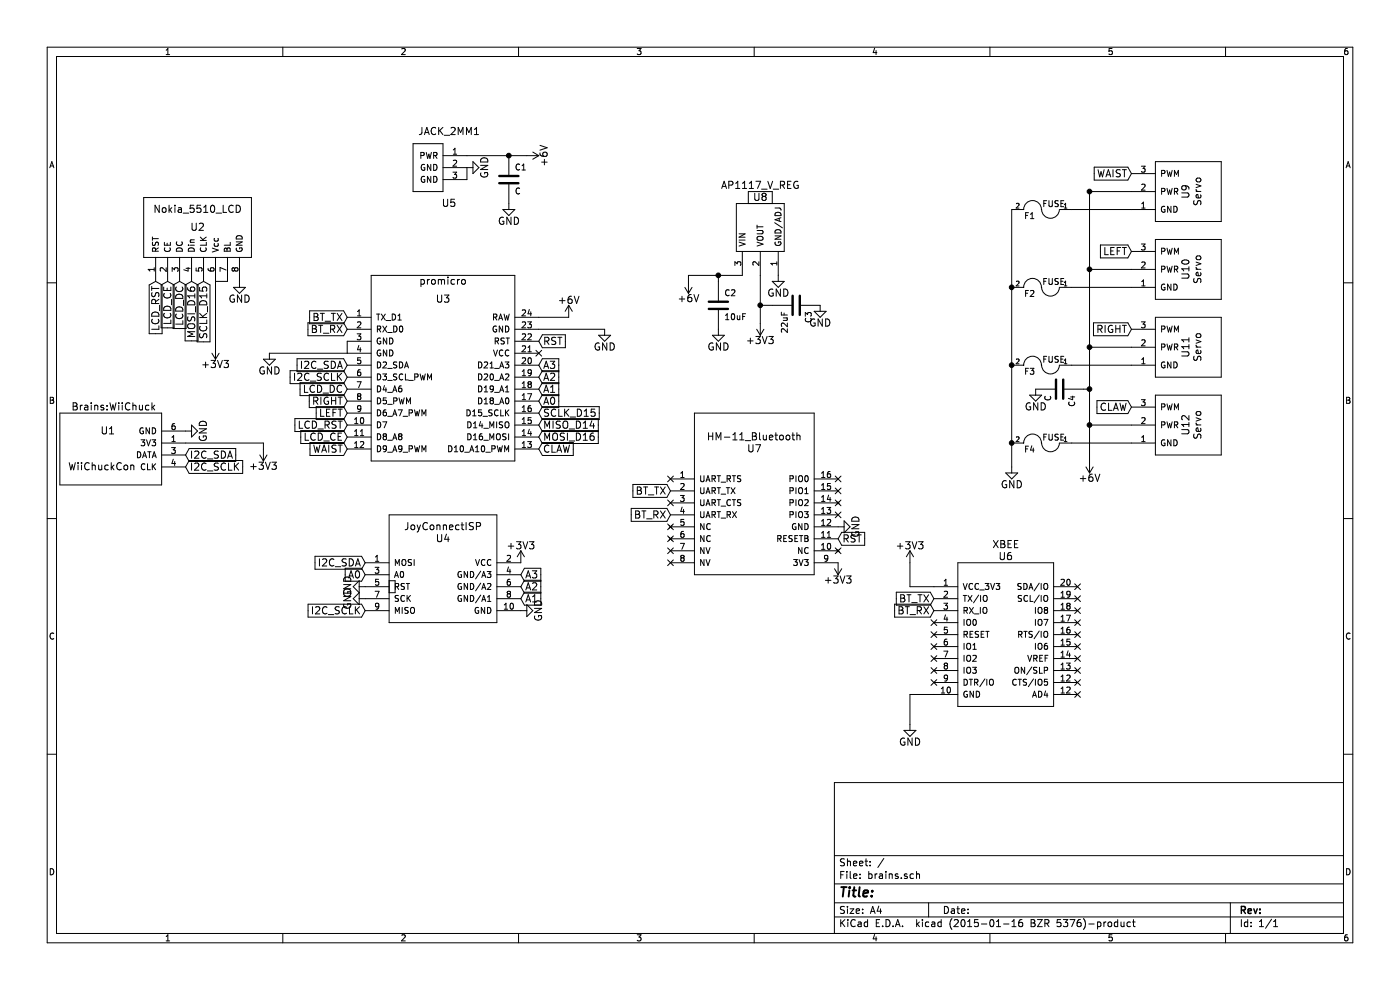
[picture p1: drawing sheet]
EESchema Schematic File Version 2
LIBS:power
LIBS:device
LIBS:transistors
LIBS:conn
LIBS:linear
LIBS:regul
LIBS:74xx
LIBS:cmos4000
LIBS:adc-dac
LIBS:memory
LIBS:xilinx
LIBS:special
LIBS:microcontrollers
LIBS:dsp
LIBS:microchip
LIBS:analog_switches
LIBS:motorola
LIBS:texas
LIBS:intel
LIBS:audio
LIBS:interface
LIBS:digital-audio
LIBS:philips
LIBS:display
LIBS:cypress
LIBS:siliconi
LIBS:opto
LIBS:atmel
LIBS:contrib
LIBS:valves
LIBS:brains
LIBS:brains-cache
EELAYER 25 0
EELAYER END
$Descr A4 11693 8268
encoding utf-8
Sheet 1 1
Title ""
Date ""
Rev ""
Comp ""
Comment1 ""
Comment2 ""
Comment3 ""
Comment4 ""
$EndDescr
$Comp
L Nokia_5510_LCD U2
U 1 1
P 1650 1950
F 0 "U2" H 1650 2000 60  0000 C CNN
F 1 "Nokia_5510_LCD" H 1650 2150 60  0000 C CNN
F 2 "Brains:Nokia5510LCD" H 1650 1950 60  0001 C CNN
F 3 "" H 1650 1950 60  0000 C CNN
	1    1650 1950
	1    0    0    -1  
$EndComp
$Comp
L Servo U12
U 1 1
P 9900 3550
F 0 "U12" H 9900 3550 60  0000 C CNN
F 1 "Servo" H 9900 3650 60  0000 C CNN
F 2 "Pin_Headers:Pin_Header_Straight_1x03" H 9900 3550 60  0001 C CNN
F 3 "" H 9900 3550 60  0000 C CNN
	1    9900 3550
	0    1    -1   0   
$EndComp
$Comp
L Servo U11
U 1 1
P 9900 2900
F 0 "U11" H 9900 2900 60  0000 C CNN
F 1 "Servo" H 9900 3000 60  0000 C CNN
F 2 "Pin_Headers:Pin_Header_Straight_1x03" H 9900 2900 60  0001 C CNN
F 3 "" H 9900 2900 60  0000 C CNN
	1    9900 2900
	0    1    -1   0   
$EndComp
$Comp
L Servo U10
U 1 1
P 9900 2250
F 0 "U10" H 9900 2250 60  0000 C CNN
F 1 "Servo" H 9900 2350 60  0000 C CNN
F 2 "Pin_Headers:Pin_Header_Straight_1x03" H 9900 2250 60  0001 C CNN
F 3 "" H 9900 2250 60  0000 C CNN
	1    9900 2250
	0    1    -1   0   
$EndComp
$Comp
L Servo U9
U 1 1
P 9900 1600
F 0 "U9" H 9900 1600 60  0000 C CNN
F 1 "Servo" H 9900 1700 60  0000 C CNN
F 2 "Pin_Headers:Pin_Header_Straight_1x03" H 9900 1600 60  0001 C CNN
F 3 "" H 9900 1600 60  0000 C CNN
	1    9900 1600
	0    1    -1   0   
$EndComp
$Comp
L HM-11_Bluetooth U7
U 1 1
P 6300 4450
F 0 "U7" H 6300 5150 60  0000 C CNN
F 1 "HM-11_Bluetooth" H 6300 5250 60  0000 C CNN
F 2 "Brains:HM-11_BT" H 6300 4450 60  0001 C CNN
F 3 "" H 6300 4450 60  0000 C CNN
	1    6300 4450
	1    0    0    -1  
$EndComp
$Comp
L JoyConnectISP U4
U 1 1
P 3700 4550
F 0 "U4" H 3700 4600 60  0000 C CNN
F 1 "JoyConnectISP" H 3700 4700 60  0000 C CNN
F 2 "Pin_Headers:Pin_Header_Straight_2x05" H 3700 4550 60  0001 C CNN
F 3 "" H 3700 4550 60  0000 C CNN
	1    3700 4550
	1    0    0    -1  
$EndComp
$Comp
L JACK_2MM1 U5
U 1 1
P 3750 1100
F 0 "U5" H 3750 500 60  0000 C CNN
F 1 "JACK_2MM1" H 3750 1100 60  0000 C CNN
F 2 "Connect:JACK_ALIM" H 3750 1100 60  0001 C CNN
F 3 "" H 3750 1100 60  0000 C CNN
	1    3750 1100
	1    0    0    -1  
$EndComp
$Comp
L WiiChuckCon U1
U 1 1
P 1000 3750
F 0 "U1" H 900 3900 60  0000 C CNN
F 1 "WiiChuckCon" H 850 3600 60  0000 C CNN
F 2 "Brains:WiiChuck" H 950 4100 60  0000 C CNN
F 3 "" H 1000 3750 60  0000 C CNN
	1    1000 3750
	1    0    0    -1  
$EndComp
$Comp
L promicro U3
U 1 1
P 3700 3050
F 0 "U3" H 3700 3600 60  0000 C CNN
F 1 "promicro" H 3700 3750 60  0000 C CNN
F 2 "Sockets_DIP:DIP-24__600_ELL" H 3900 2850 60  0001 C CNN
F 3 "" H 3900 2850 60  0000 C CNN
	1    3700 3050
	1    0    0    -1  
$EndComp
Text GLabel 9450 3400 0    60   Input ~ 0
CLAW
Text GLabel 9450 2750 0    60   Input ~ 0
RIGHT
Text GLabel 9450 2100 0    60   Input ~ 0
LEFT
Text GLabel 9450 1450 0    60   Input ~ 0
WAIST
$Comp
L GND #PWR01
U 1 1
P 8450 3900
F 0 "#PWR01" H 8450 3650 60  0001 C CNN
F 1 "GND" H 8450 3750 60  0000 C CNN
F 2 "" H 8450 3900 60  0000 C CNN
F 3 "" H 8450 3900 60  0000 C CNN
	1    8450 3900
	1    0    0    -1  
$EndComp
$Comp
L +6V #PWR02
U 1 1
P 9100 3850
F 0 "#PWR02" H 9100 3700 60  0001 C CNN
F 1 "+6V" H 9100 3990 60  0000 C CNN
F 2 "" H 9100 3850 60  0000 C CNN
F 3 "" H 9100 3850 60  0000 C CNN
	1    9100 3850
	-1   0    0    1   
$EndComp
$Comp
L +6V #PWR03
U 1 1
P 4400 1300
F 0 "#PWR03" H 4400 1150 60  0001 C CNN
F 1 "+6V" H 4400 1440 60  0000 C CNN
F 2 "" H 4400 1300 60  0000 C CNN
F 3 "" H 4400 1300 60  0000 C CNN
	1    4400 1300
	0    1    1    0   
$EndComp
$Comp
L GND #PWR04
U 1 1
P 3900 1400
F 0 "#PWR04" H 3900 1150 60  0001 C CNN
F 1 "GND" H 3900 1250 60  0000 C CNN
F 2 "" H 3900 1400 60  0000 C CNN
F 3 "" H 3900 1400 60  0000 C CNN
	1    3900 1400
	0    -1   -1   0   
$EndComp
$Comp
L +6V #PWR05
U 1 1
P 4750 2650
F 0 "#PWR05" H 4750 2500 60  0001 C CNN
F 1 "+6V" H 4750 2790 60  0000 C CNN
F 2 "" H 4750 2650 60  0000 C CNN
F 3 "" H 4750 2650 60  0000 C CNN
	1    4750 2650
	1    0    0    -1  
$EndComp
$Comp
L GND #PWR06
U 1 1
P 5050 2750
F 0 "#PWR06" H 5050 2500 60  0001 C CNN
F 1 "GND" H 5050 2600 60  0000 C CNN
F 2 "" H 5050 2750 60  0000 C CNN
F 3 "" H 5050 2750 60  0000 C CNN
	1    5050 2750
	1    0    0    -1  
$EndComp
Text GLabel 2900 3050 0    60   Input ~ 0
I2C_SDA
Text GLabel 2900 3150 0    60   Input ~ 0
I2C_SCLK
Text GLabel 1550 3800 2    60   Input ~ 0
I2C_SDA
Text GLabel 1550 3900 2    60   Input ~ 0
I2C_SCLK
Text GLabel 3050 4800 0    60   Input ~ 0
A0
Text GLabel 4500 3350 2    60   Input ~ 0
A0
Text GLabel 4500 3250 2    60   Input ~ 0
A1
Text GLabel 4500 3150 2    60   Input ~ 0
A2
Text GLabel 4500 3050 2    60   Input ~ 0
A3
Text GLabel 4350 5000 2    60   Input ~ 0
A1
Text GLabel 4350 4900 2    60   Input ~ 0
A2
Text GLabel 4350 4800 2    60   Input ~ 0
A3
$Comp
L GND #PWR07
U 1 1
P 1550 3600
F 0 "#PWR07" H 1550 3350 60  0001 C CNN
F 1 "GND" H 1550 3450 60  0000 C CNN
F 2 "" H 1550 3600 60  0000 C CNN
F 3 "" H 1550 3600 60  0000 C CNN
	1    1550 3600
	0    -1   -1   0   
$EndComp
$Comp
L GND #PWR08
U 1 1
P 4350 5100
F 0 "#PWR08" H 4350 4850 60  0001 C CNN
F 1 "GND" H 4350 4950 60  0000 C CNN
F 2 "" H 4350 5100 60  0000 C CNN
F 3 "" H 4350 5100 60  0000 C CNN
	1    4350 5100
	0    -1   -1   0   
$EndComp
Text GLabel 4500 3450 2    60   Input ~ 0
SCLK_D15
Text GLabel 4500 3550 2    60   Input ~ 0
MISO_D14
Text GLabel 4500 3650 2    60   Input ~ 0
MOSI_D16
Text GLabel 4500 2850 2    60   Input ~ 0
RST
Text GLabel 3050 5100 0    60   Input ~ 0
I2C_SCLK
Text GLabel 3050 4700 0    60   Input ~ 0
I2C_SDA
Text GLabel 4500 3750 2    60   Input ~ 0
CLAW
Text GLabel 2900 3350 0    60   Input ~ 0
RIGHT
Text GLabel 2900 3450 0    60   Input ~ 0
LEFT
Text GLabel 2900 3750 0    60   Input ~ 0
WAIST
Text GLabel 5600 4100 0    60   Input ~ 0
BT_TX
Text GLabel 5600 4300 0    60   Input ~ 0
BT_RX
Text GLabel 2900 2650 0    60   Input ~ 0
BT_TX
Text GLabel 2900 2750 0    60   Input ~ 0
BT_RX
$Comp
L GND #PWR09
U 1 1
P 7000 4400
F 0 "#PWR09" H 7000 4150 60  0001 C CNN
F 1 "GND" H 7000 4250 60  0000 C CNN
F 2 "" H 7000 4400 60  0000 C CNN
F 3 "" H 7000 4400 60  0000 C CNN
	1    7000 4400
	0    -1   -1   0   
$EndComp
Text GLabel 7000 4500 2    60   Input ~ 0
RST
$Comp
L GND #PWR010
U 1 1
P 2250 2950
F 0 "#PWR010" H 2250 2700 60  0001 C CNN
F 1 "GND" H 2250 2800 60  0000 C CNN
F 2 "" H 2250 2950 60  0000 C CNN
F 3 "" H 2250 2950 60  0000 C CNN
	1    2250 2950
	1    0    0    -1  
$EndComp
NoConn ~ 5600 4000
NoConn ~ 5600 4200
NoConn ~ 5600 4400
NoConn ~ 5600 4500
NoConn ~ 5600 4600
NoConn ~ 5600 4700
NoConn ~ 7000 4000
NoConn ~ 7000 4100
NoConn ~ 7000 4200
NoConn ~ 7000 4300
NoConn ~ 7000 4600
Text GLabel 2900 3250 0    60   Input ~ 0
LCD_DC
$Comp
L GND #PWR011
U 1 1
P 2000 2350
F 0 "#PWR011" H 2000 2100 60  0001 C CNN
F 1 "GND" H 2000 2200 60  0000 C CNN
F 2 "" H 2000 2350 60  0000 C CNN
F 3 "" H 2000 2350 60  0000 C CNN
	1    2000 2350
	1    0    0    -1  
$EndComp
Text GLabel 1600 2350 3    60   Input ~ 0
MOSI_D16
Text GLabel 1700 2350 3    60   Input ~ 0
SCLK_D15
Text GLabel 2900 3550 0    60   Input ~ 0
LCD_RST
Text GLabel 2900 3650 0    60   Input ~ 0
LCD_CE
Text GLabel 1500 2350 3    60   Input ~ 0
LCD_DC
Text GLabel 1300 2350 3    60   Input ~ 0
LCD_RST
Text GLabel 1400 2350 3    60   Input ~ 0
LCD_CE
$Comp
L +3V3 #PWR012
U 1 1
P 1800 2900
F 0 "#PWR012" H 1800 2750 60  0001 C CNN
F 1 "+3V3" H 1800 3040 60  0000 C CNN
F 2 "" H 1800 2900 60  0000 C CNN
F 3 "" H 1800 2900 60  0000 C CNN
	1    1800 2900
	-1   0    0    1   
$EndComp
$Comp
L +3V3 #PWR013
U 1 1
P 2200 3750
F 0 "#PWR013" H 2200 3600 60  0001 C CNN
F 1 "+3V3" H 2200 3890 60  0000 C CNN
F 2 "" H 2200 3750 60  0000 C CNN
F 3 "" H 2200 3750 60  0000 C CNN
	1    2200 3750
	-1   0    0    1   
$EndComp
$Comp
L +3V3 #PWR014
U 1 1
P 7000 4700
F 0 "#PWR014" H 7000 4550 60  0001 C CNN
F 1 "+3V3" H 7000 4840 60  0000 C CNN
F 2 "" H 7000 4700 60  0000 C CNN
F 3 "" H 7000 4700 60  0000 C CNN
	1    7000 4700
	-1   0    0    1   
$EndComp
$Comp
L AP1117_V_REG U8
U 1 1
P 6350 1650
F 0 "U8" H 6350 1650 60  0000 C CNN
F 1 "AP1117_V_REG" H 6350 1750 60  0000 C CNN
F 2 "SMD_Packages:SOT-223" H 6350 1650 60  0001 C CNN
F 3 "" H 6350 1650 60  0000 C CNN
	1    6350 1650
	1    0    0    -1  
$EndComp
$Comp
L GND #PWR015
U 1 1
P 6500 2300
F 0 "#PWR015" H 6500 2050 60  0001 C CNN
F 1 "GND" H 6500 2150 60  0000 C CNN
F 2 "" H 6500 2300 60  0000 C CNN
F 3 "" H 6500 2300 60  0000 C CNN
	1    6500 2300
	1    0    0    -1  
$EndComp
$Comp
L +6V #PWR016
U 1 1
P 5750 2350
F 0 "#PWR016" H 5750 2200 60  0001 C CNN
F 1 "+6V" H 5750 2490 60  0000 C CNN
F 2 "" H 5750 2350 60  0000 C CNN
F 3 "" H 5750 2350 60  0000 C CNN
	1    5750 2350
	-1   0    0    1   
$EndComp
$Comp
L +3V3 #PWR017
U 1 1
P 6350 2700
F 0 "#PWR017" H 6350 2550 60  0001 C CNN
F 1 "+3V3" H 6350 2840 60  0000 C CNN
F 2 "" H 6350 2700 60  0000 C CNN
F 3 "" H 6350 2700 60  0000 C CNN
	1    6350 2700
	-1   0    0    1   
$EndComp
$Comp
L C C3
U 1 1
P 6650 2550
F 0 "C3" H 6700 2650 50  0000 L CNN
F 1 "22uF" H 6700 2450 50  0000 L CNN
F 2 "Capacitors_SMD:C_1206" H 6688 2400 30  0001 C CNN
F 3 "" H 6650 2550 60  0000 C CNN
	1    6650 2550
	0    1    1    0   
$EndComp
$Comp
L GND #PWR018
U 1 1
P 6850 2550
F 0 "#PWR018" H 6850 2300 60  0001 C CNN
F 1 "GND" H 6850 2400 60  0000 C CNN
F 2 "" H 6850 2550 60  0000 C CNN
F 3 "" H 6850 2550 60  0000 C CNN
	1    6850 2550
	1    0    0    -1  
$EndComp
$Comp
L C C2
U 1 1
P 6000 2550
F 0 "C2" H 6050 2650 50  0000 L CNN
F 1 "10uF" H 6050 2450 50  0000 L CNN
F 2 "Capacitors_SMD:C_0805" H 6038 2400 30  0001 C CNN
F 3 "" H 6000 2550 60  0000 C CNN
	1    6000 2550
	1    0    0    -1  
$EndComp
$Comp
L GND #PWR019
U 1 1
P 6000 2750
F 0 "#PWR019" H 6000 2500 60  0001 C CNN
F 1 "GND" H 6000 2600 60  0000 C CNN
F 2 "" H 6000 2750 60  0000 C CNN
F 3 "" H 6000 2750 60  0000 C CNN
	1    6000 2750
	1    0    0    -1  
$EndComp
$Comp
L C C1
U 1 1
P 4250 1500
F 0 "C1" H 4300 1600 50  0000 L CNN
F 1 "C" H 4300 1400 50  0000 L CNN
F 2 "Brains:EEE1CA471UP_Capacitor" H 4288 1350 30  0001 C CNN
F 3 "" H 4250 1500 60  0000 C CNN
	1    4250 1500
	1    0    0    -1  
$EndComp
$Comp
L GND #PWR020
U 1 1
P 4250 1700
F 0 "#PWR020" H 4250 1450 60  0001 C CNN
F 1 "GND" H 4250 1550 60  0000 C CNN
F 2 "" H 4250 1700 60  0000 C CNN
F 3 "" H 4250 1700 60  0000 C CNN
	1    4250 1700
	1    0    0    -1  
$EndComp
$Comp
L GND #PWR021
U 1 1
P 8650 3250
F 0 "#PWR021" H 8650 3000 60  0001 C CNN
F 1 "GND" H 8650 3100 60  0000 C CNN
F 2 "" H 8650 3250 60  0000 C CNN
F 3 "" H 8650 3250 60  0000 C CNN
	1    8650 3250
	1    0    0    -1  
$EndComp
$Comp
L XBEE U6
U 1 1
P 8400 5250
F 0 "U6" H 8400 5850 60  0000 C CNN
F 1 "XBEE" H 8400 5950 60  0000 C CNN
F 2 "Brains:XBEE" H 8400 5250 60  0001 C CNN
F 3 "" H 8400 5250 60  0000 C CNN
	1    8400 5250
	1    0    0    -1  
$EndComp
NoConn ~ 9000 4900
NoConn ~ 9000 5000
NoConn ~ 9000 5100
NoConn ~ 9000 5200
NoConn ~ 9000 5300
NoConn ~ 9000 5400
NoConn ~ 9000 5600
NoConn ~ 9000 5700
NoConn ~ 9000 5800
NoConn ~ 7800 5700
NoConn ~ 7800 5600
NoConn ~ 7800 5500
NoConn ~ 7800 5400
NoConn ~ 7800 5300
NoConn ~ 7800 5200
NoConn ~ 9000 5500
$Comp
L +3V3 #PWR022
U 1 1
P 7600 4700
F 0 "#PWR022" H 7600 4550 60  0001 C CNN
F 1 "+3V3" H 7600 4840 60  0000 C CNN
F 2 "" H 7600 4700 60  0000 C CNN
F 3 "" H 7600 4700 60  0000 C CNN
	1    7600 4700
	1    0    0    -1  
$EndComp
Text GLabel 7800 5000 0    60   Input ~ 0
BT_TX
$Comp
L GND #PWR023
U 1 1
P 7600 6050
F 0 "#PWR023" H 7600 5800 60  0001 C CNN
F 1 "GND" H 7600 5900 60  0000 C CNN
F 2 "" H 7600 6050 60  0000 C CNN
F 3 "" H 7600 6050 60  0000 C CNN
	1    7600 6050
	1    0    0    -1  
$EndComp
Text GLabel 7800 5100 0    60   Input ~ 0
BT_RX
$Comp
L +3V3 #PWR024
U 1 1
P 4350 4700
F 0 "#PWR024" H 4350 4550 60  0001 C CNN
F 1 "+3V3" H 4350 4840 60  0000 C CNN
F 2 "" H 4350 4700 60  0000 C CNN
F 3 "" H 4350 4700 60  0000 C CNN
	1    4350 4700
	1    0    0    -1  
$EndComp
NoConn ~ 4500 2950
$Comp
L FUSE F1
U 1 1
P 8700 1750
F 0 "F1" H 8800 1800 50  0000 C CNN
F 1 "FUSE" H 8600 1700 50  0000 C CNN
F 2 "Brains:Surface_Mount_1812_Polyfuse" H 8700 1750 60  0001 C CNN
F 3 "" H 8700 1750 60  0000 C CNN
	1    8700 1750
	-1   0    0    1   
$EndComp
$Comp
L FUSE F2
U 1 1
P 8700 2400
F 0 "F2" H 8800 2450 50  0000 C CNN
F 1 "FUSE" H 8600 2350 50  0000 C CNN
F 2 "Brains:Surface_Mount_1812_Polyfuse" H 8700 2400 60  0001 C CNN
F 3 "" H 8700 2400 60  0000 C CNN
	1    8700 2400
	-1   0    0    1   
$EndComp
$Comp
L FUSE F3
U 1 1
P 8700 3050
F 0 "F3" H 8800 3100 50  0000 C CNN
F 1 "FUSE" H 8600 3000 50  0000 C CNN
F 2 "Brains:Surface_Mount_1812_Polyfuse" H 8700 3050 60  0001 C CNN
F 3 "" H 8700 3050 60  0000 C CNN
	1    8700 3050
	-1   0    0    1   
$EndComp
$Comp
L FUSE F4
U 1 1
P 8700 3700
F 0 "F4" H 8800 3750 50  0000 C CNN
F 1 "FUSE" H 8600 3650 50  0000 C CNN
F 2 "Brains:Surface_Mount_1812_Polyfuse" H 8700 3700 60  0001 C CNN
F 3 "" H 8700 3700 60  0000 C CNN
	1    8700 3700
	-1   0    0    1   
$EndComp
Wire Wire Line
	9100 1600 9100 3850
Connection ~ 9100 2900
Connection ~ 9100 3550
Wire Wire Line
	3900 1500 3900 1400
Wire Wire Line
	4500 2650 4750 2650
Wire Wire Line
	4500 2750 5050 2750
Wire Wire Line
	2900 2850 2900 2950
Wire Wire Line
	2900 2950 2250 2950
Wire Wire Line
	1800 2350 1900 2350
Wire Wire Line
	1800 2350 1800 2900
Wire Wire Line
	6350 2300 6350 2700
Wire Wire Line
	6350 2550 6450 2550
Connection ~ 6350 2550
Wire Wire Line
	6200 2300 5750 2300
Wire Wire Line
	5750 2300 5750 2350
Wire Wire Line
	6000 2300 6000 2350
Connection ~ 6000 2300
Wire Wire Line
	3900 1300 4400 1300
Connection ~ 4250 1300
Wire Wire Line
	7800 4900 7600 4900
Wire Wire Line
	7600 4900 7600 4700
Wire Wire Line
	7800 5800 7600 5800
Wire Wire Line
	7600 5800 7600 6050
Connection ~ 9100 3250
Wire Wire Line
	9050 3250 9100 3250
Wire Wire Line
	2200 3700 2200 3750
Wire Wire Line
	1550 3700 2200 3700
Connection ~ 9100 1600
Wire Wire Line
	9450 2250 9100 2250
Connection ~ 9100 2250
Wire Wire Line
	9450 1600 9100 1600
Wire Wire Line
	9450 1750 8950 1750
Wire Wire Line
	9450 2400 8950 2400
Wire Wire Line
	9450 3050 8950 3050
Wire Wire Line
	9450 3700 8950 3700
Wire Wire Line
	9100 3550 9450 3550
Wire Wire Line
	9100 2900 9450 2900
Wire Wire Line
	8450 1750 8450 3900
Connection ~ 8450 2400
Connection ~ 8450 3050
Connection ~ 8450 3700
$Comp
L C C4
U 1 1
P 8850 3250
F 0 "C4" H 8900 3350 50  0000 L CNN
F 1 "C" H 8900 3150 50  0000 L CNN
F 2 "Capacitors_SMD:C_0805" H 8888 3100 30  0001 C CNN
F 3 "" H 8850 3250 60  0000 C CNN
	1    8850 3250
	0    1    1    0   
$EndComp
$Comp
L GND #PWR?
U 1 1
P 3050 4900
F 0 "#PWR?" H 3050 4650 60  0001 C CNN
F 1 "GND" H 3050 4750 60  0000 C CNN
F 2 "" H 3050 4900 60  0000 C CNN
F 3 "" H 3050 4900 60  0000 C CNN
	1    3050 4900
	0    1    1    0   
$EndComp
$Comp
L GND #PWR?
U 1 1
P 3050 5000
F 0 "#PWR?" H 3050 4750 60  0001 C CNN
F 1 "GND" H 3050 4850 60  0000 C CNN
F 2 "" H 3050 5000 60  0000 C CNN
F 3 "" H 3050 5000 60  0000 C CNN
	1    3050 5000
	0    1    1    0   
$EndComp
$EndSCHEMATC
